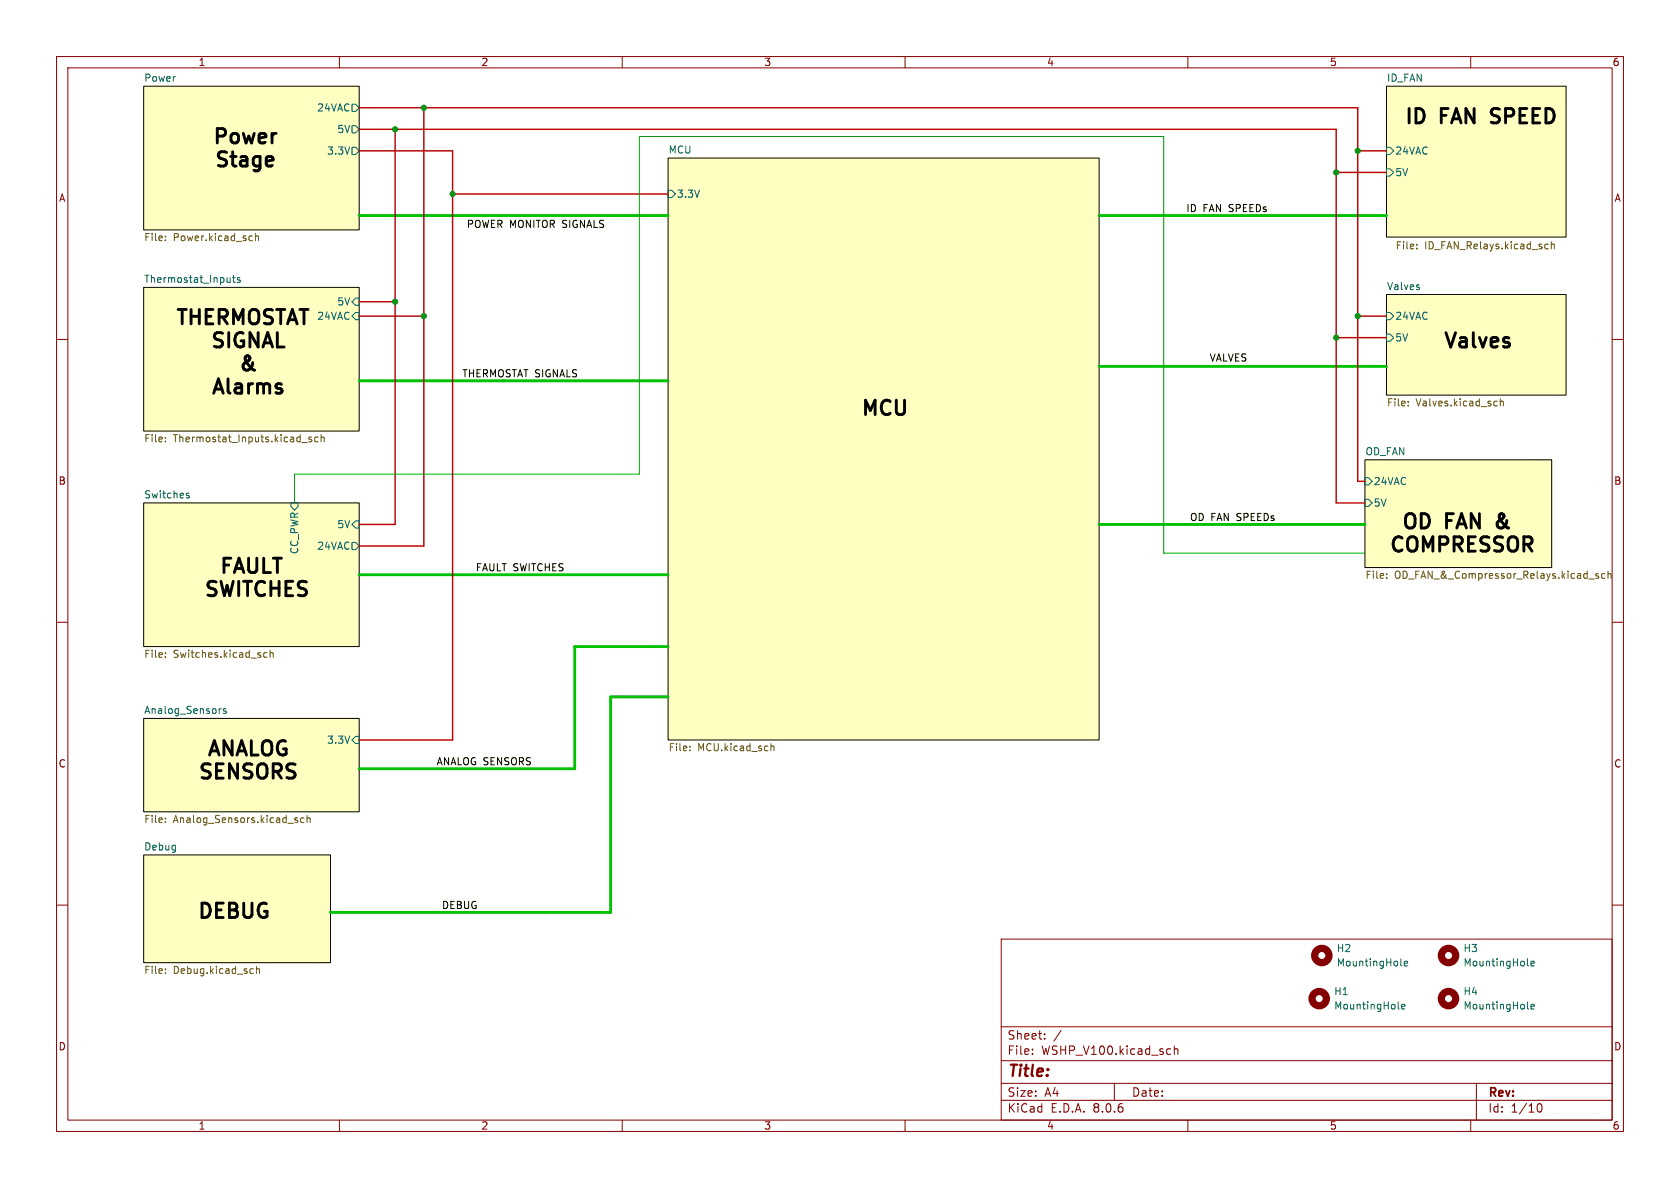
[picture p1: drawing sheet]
<svg xmlns="http://www.w3.org/2000/svg" width="297mm" height="210mm" viewBox="0 0 297 210" stroke-linecap="round" stroke-linejoin="round" font-family="sans-serif">
<g fill="none" stroke="#840000" stroke-width=".18">
<path d="M10 10h277v190h-277zM12 12h273v186h-273zM60 10v2M110 10v2M160 10v2M210 10v2M260 10v2M10 60h2M285 60h2M10 110h2M285 110h2M10 160h2"/>
<path d="M285 160h2M177 166h108v32h-108zM60 198v2M110 198v2M160 198v2M177 194.5h108M177 191.5h108M177 187.5h108M177 181.5h108M182.5 186.3v.1M182.5 185.5v.1M184.7 183.6v.1"/>
<path d="M184.7 182.8v.1M187.6 182.1l-1.3 2M197 191.5v3M206.8 185.4l.2 .1M207 186.3l-.2 .1M207.6 184.9v1.5M207.6 185.5l.2-.1 .4 .1v.9M210 198v2M260 198v2M261 191.5v6.5M271.7 195.7l.2-.5 .2-.1a.8 .8 0 0 1 .5 .7 .8 .8 0 0 1-.5 .8l-.2-.1-.2-.5"/>
</g>
<g fill="#ffffc2" stroke="#ffffc2" stroke-width=".18">
<path d="M25.4 88.9h38.1v25.4h-38.1z"/>
<path d="M241.3 81.3h33v19h-33z"/>
<path d="M25.4 15.2h38.1v25.4h-38.1z"/>
<path d="M25.4 50.8h38.1v25.4h-38.1z"/>
<path d="M118.1 27.9h76.2v102.9h-76.2z"/>
<path d="M245.1 15.2h31.8v26.7h-31.8z"/>
<path d="M245.1 52.1h31.8v17.8h-31.8z"/>
<path d="M25.4 151.1h33v19.1h-33z"/>
<path d="M25.4 127h38.1v16.5h-38.1z"/>
</g>
<path d="M25.4 15.2h38.1v25.4h-38.1zM245.1 15.2h31.8v26.7h-31.8zM118.1 27.9h76.2v102.9h-76.2zM25.4 50.8h38.1v25.4h-38.1zM245.1 52.1h31.8v17.8h-31.8zM25.4 88.9h38.1v25.4h-38.1zM241.3 81.3h33v19h-33zM25.4 127h38.1v16.5h-38.1zM25.4 151.1h33v19.1h-33z" fill="none" stroke="#000" stroke-width=".18"/>
<g fill="none" stroke="#006464" stroke-width=".18">
<path d="M62.2 18.4h.7l.6 .7-.6 .6h-.7zM62.2 22.2h.7l.6 .7-.6 .6h-.7zM62.2 26h.7l.6 .7-.6 .6h-.7zM118.1 33.7h.6l.7 .6-.7 .6h-.6zM245.1 29.8h.6l.7 .7-.7 .6h-.6zM245.1 26h.6l.7 .7-.7 .6h-.6zM41.1 49.1h.5M41.3 48.7v1l.3 .2M42.4 49.1h-.3l-.2 .2 .1 .1 .4 .2v.3h-.5M62.2 53.3l.7-.6h.6v1.3h-.6zM62.2 55.9l.7-.7h.6v1.3h-.6zM245.1 59.1h.6l.7 .6-.7 .6h-.6z"/>
<path d="M245.1 55.2h.6l.7 .7-.7 .6h-.6zM33 87.5l.4 .2 .1 .1-.2 .2h-.4M33 87.2h.4M51.4 88.9h1.3v.6l-.6 .7-.7-.7zM62.2 95.9h.7l.6 .6-.6 .7h-.7zM62.9 92.1h.6v1.2h-.6l-.7-.6zM241.3 84.5h.6l.7 .6-.7 .6h-.6zM241.3 88.3h.6l.7 .6-.7 .6h-.6zM39.1 125.3h-.2M40 125.3h-.3l-.2 .2v.1l.5 .2v.3h-.5M62.9 130.2h.6v1.2h-.6l-.7-.6zM247.2 178.2l.2 .2"/>
<path d="M247.6 170.6l.2 .2M247.8 178l.6-.2-.1-.2-.3-.1-.2 .2v.6h.5M248.2 170.3l.6-.1v-.2l-.4-.1-.2 .2 .1 .6h.5M270 170.6l.2 .2M270 178.2l.2 .2M270.6 170.3l.7-.1-.1-.2-.4-.1-.2 .2 .1 .6h.5M270.6 178l.7-.2-.1-.2-.4-.1-.2 .2 .1 .6h.5"/>
</g>
<g fill="none" stroke="#725600" stroke-width=".18">
<path d="M29.2 41.8v.1M29.2 42.4v.1M44.5 41.7l.1 .1M44.6 42.5h-.1M45.2 41.3v1.2M45.2 41.8l.1-.1 .3 .1 .1 .7M250.5 43.9v.1M250.5 43.2v.1M273.3 43.1l.4 .1M273.7 43.9l-.4 .1M274.3 43.3l.1-.2 .3 .1 .1 .8M274.3 42.7v1.3"/>
<path d="M29.2 77.3v.1M29.2 78v.1M53.4 78.2h.9M55.1 77.3h-.3l-.2 .1v.2l.5 .1v.3h-.5M56.2 77.3h-.3l-.3 .2 .1 .5h.5M56.8 77.4l.1-.1h.3l.1 .8M56.8 76.8v1.3M249 71.6v.2M249 71v.1M264.3 70.9l.4 .1M264.7 71.7l-.4 .1M265.2 71l.2-.1 .3 .1 .1 .8"/>
<path d="M265.2 70.5v1.3M29.2 116.1v.1M29.2 115.4v.1M47.2 115.4h-.4l-.2 .2 .1 .5h.5M47.8 115.5l.1-.1h.3l.1 .8M47.8 114.9v1.3M245.1 102.1v.1M245.1 101.5v.1M280.9 102.4h1M282.6 101.5l-.3-.1-.2 .2 .1 .2 .4 .1v.3h-.5M283.7 101.5l-.3-.1-.3 .2 .2 .6h.4M284.3 101.5l.2-.1 .3 .1v.7"/>
<path d="M284.3 101v1.2M122 132.6v.1M122 131.9v.2M136.3 131.4v1.3M136.3 132l.2-.1h.3v.8M29.2 144.6v.2M29.2 145.3v.1M52.3 145l.3 .1 .1 .1-.2 .2h-.3M52.3 144.6h.3M53.7 144.6h-.3l-.3 .2 .2 .6h.4M54.3 144.7l.2-.1h.3v.8M54.3 144.1v1.3"/>
<path d="M29.2 171.3v.1M29.2 172v.1M44.7 171.2l.1 .1M44.8 172l-.1 .1M45.3 170.8v1.3M45.3 171.4l.2-.2 .3 .1 .1 .8"/>
</g>
<g fill="none" stroke="#840000" stroke-width="1.3">
<circle cx="233.2" cy="176.5" r="1.27"/>
<circle cx="233.7" cy="168.9" r="1.27"/>
<circle cx="256.1" cy="168.9" r="1.27"/>
<circle cx="256.1" cy="176.5" r="1.27"/>
</g>
<path d="M63.5 67.3h25.4" fill="none" stroke="#00c200" stroke-width=".51"/>
<circle cx="88.9" cy="67.3" r=".25" fill="#00c200"/>
<path d="M63.5 38.1h54.6M194.3 38.1h50.8M88.9 67.3h29.2M194.3 64.8h50.8M194.3 92.7h47M63.5 101.6h54.6M118.1 114.3h-16.5v21.6h-38.1M118.1 123.2h-10.2v38.1h-49.5" fill="none" stroke="#00c200" stroke-width=".51"/>
<path d="M63.5 19.1h176.5v66h1.3M74.9 19.1v77.4h-11.4M63.5 22.9h172.7v66h5.1M63.5 26.7h16.5v104.1h-16.5M69.8 22.9v69.8h-6.3M80 34.3h38.1M236.2 30.5h8.9M240 26.7h5.1M63.5 55.9h11.4M63.5 53.3h6.3M236.2 59.7h8.9M240 55.9h5.1" fill="none" stroke="#c20000" stroke-width=".25"/>
<path d="M52.1 88.9v-5.1h60.9v-59.7h92.7v73.7h35.6" fill="none" stroke="#009600" stroke-width=".18"/>
<g fill="#009600" stroke="#009600" stroke-width=".18">
<circle cx="74.9" cy="55.9" r=".46"/>
<circle cx="69.8" cy="53.3" r=".46"/>
<circle cx="80" cy="34.3" r=".46"/>
<circle cx="236.2" cy="59.7" r=".46"/>
<circle cx="240" cy="55.9" r=".46"/>
<circle cx="74.9" cy="19.1" r=".46"/>
<circle cx="69.8" cy="22.9" r=".46"/>
<circle cx="236.2" cy="30.5" r=".46"/>
<circle cx="240" cy="26.7" r=".46"/>
</g>
<g font-size="3.5">
<text x="248" y="22.6">ID</text>
<text x="254.7" y="22.6">FAN</text>
<text x="264.7" y="22.6">SPEED</text>
<text x="37.3" y="26.2">Power</text>
<text x="37.6" y="30.2">Stage</text>
<text x="30.7" y="58.1">THERMOSTAT</text>
<text x="36.9" y="62.2">SIGNAL</text>
<text x="254.9" y="62.2">Valves</text>
<text x="37" y="70.4">Alarms</text>
<text x="41.9" y="66.3">&amp;</text>
<text x="151.9" y="74.2">MCU</text>
<text x="247.5" y="94.2">OD</text>
<text x="255.6" y="94.2">FAN</text>
<text x="265.6" y="94.2">&amp;</text>
<text x="245.3" y="98.3">COMPRESSOR</text>
<text x="35.8" y="106.2">SWITCHES</text>
<text x="38.5" y="102.1">FAULT</text>
<text x="36.3" y="134.4">ANALOG</text>
<text x="34.7" y="138.4">SENSORS</text>
<text x="34.6" y="163.1">DEBUG</text>
</g>
<text font-size="2.8" fill="#840000" x="178" y="190.9">Title:</text>
<g font-size="2.1" fill="#840000">
<text x="178" y="184">Sheet:</text>
<text x="178" y="186.7">File:</text>
<text x="184.1" y="186.7">WSHP_V100.kicad_sch</text>
<text x="178" y="196.9">KiCad</text>
<text x="178" y="194.1">Size:</text>
<text x="184.7" y="194.1">A4</text>
<text x="185.7" y="196.9">E.D.A.</text>
<text x="193.3" y="196.9">8.0.6</text>
<text x="200" y="194.1">Date:</text>
<text x="263" y="194.3">Rev:</text>
<text x="263" y="196.9">Id:</text>
<text x="267.1" y="196.9">1/10</text>
</g>
<g font-size="1.8" fill="#840000">
<text x="35" y="11.9">1</text>
<text x="85" y="11.9">2</text>
<text x="135" y="11.9">3</text>
<text x="185" y="11.9">4</text>
<text x="235" y="11.9">5</text>
<text x="285" y="11.9">6</text>
<text x="10.3" y="35.9">A</text>
<text x="285.3" y="35.9">A</text>
<text x="10.3" y="85.9">B</text>
<text x="285.3" y="85.9">B</text>
<text x="10.3" y="135.9">C</text>
<text x="285.3" y="135.9">C</text>
<text x="10.3" y="185.9">D</text>
<text x="285.3" y="185.9">D</text>
<text x="35" y="199.9">1</text>
<text x="85" y="199.9">2</text>
<text x="135" y="199.9">3</text>
<text x="185" y="199.9">4</text>
<text x="235" y="199.9">5</text>
<text x="285" y="199.9">6</text>
</g>
<g font-size="1.8" fill="#006464">
<text x="25.4" y="14.5">Power</text>
<text x="245.1" y="14.5">ID_FAN</text>
<text x="56" y="19.9">24VAC</text>
<text x="59.5" y="23.7">5V</text>
<text x="57.7" y="27.5">3.3V</text>
<text x="118.1" y="27.2">MCU</text>
<text x="246.6" y="27.5">24VAC</text>
<text x="119.6" y="35.2">3.3V</text>
<text x="246.6" y="31.3">5V</text>
<text x="25.4" y="50.1">Thermostat_Inputs</text>
<text x="245.1" y="51.4">Valves</text>
<text x="56" y="56.7">24VAC</text>
<text x="59.5" y="54.2">5V</text>
<text x="246.6" y="56.7">24VAC</text>
<text x="246.6" y="60.6">5V</text>
<text x="241.3" y="80.6">OD_FAN</text>
<text x="25.4" y="88.2">Switches</text>
<text x="242.8" y="86">24VAC</text>
<text x="242.8" y="89.8">5V</text>
<text x="59.5" y="93.6">5V</text>
<text x="52.9" y="98.1" transform="rotate(-90 52.9 98.1)">CC_PWR</text>
<text x="56" y="97.4">24VAC</text>
<text x="25.4" y="126.3">Analog_Sensors</text>
<text x="57.7" y="131.7">3.3V</text>
<text x="25.4" y="150.4">Debug</text>
<text x="236.2" y="168.5">H2</text>
<text x="236.2" y="171">MountingHole</text>
<text x="258.6" y="168.5">H3</text>
<text x="258.6" y="171">MountingHole</text>
<text x="235.8" y="176.1">H1</text>
<text x="235.8" y="178.7">MountingHole</text>
<text x="258.6" y="176.1">H4</text>
<text x="258.6" y="178.7">MountingHole</text>
</g>
<g font-size="1.8">
<text x="82.4" y="40.5">POWER MONITOR SIGNALS</text>
<text x="209.6" y="37.7">ID</text>
<text x="212.7" y="37.7">FAN SPEEDs</text>
<text x="213.7" y="64.1">VALVES</text>
<text x="81.6" y="66.9">THERMOSTAT SIGNALS</text>
<text x="210.3" y="92.3">OD FAN SPEEDs</text>
<text x="84" y="101.2">FAULT SWITCHES</text>
<text x="77.1" y="135.5">ANALOG SENSORS</text>
<text x="78" y="160.9">DEBUG</text>
</g>
<g font-size="1.8" fill="#725600">
<text x="25.4" y="43">File:</text>
<text x="30.6" y="43">Power.kicad_sch</text>
<text x="246.6" y="44.4">File:</text>
<text x="251.9" y="44.4">ID_FAN_Relays.kicad_sch</text>
<text x="245.1" y="72.2">File:</text>
<text x="250.3" y="72.2">Valves.kicad_sch</text>
<text x="25.4" y="78.5">File:</text>
<text x="30.6" y="78.5">Thermostat_Inputs.kicad_sch</text>
<text x="241.3" y="102.6">File:</text>
<text x="246.5" y="102.6">OD_FAN_&amp;_Compressor_Relays.kicad_sch</text>
<text x="25.4" y="116.6">File:</text>
<text x="30.6" y="116.6">Switches.kicad_sch</text>
<text x="118.1" y="133.1">File:</text>
<text x="123.3" y="133.1">MCU.kicad_sch</text>
<text x="25.4" y="145.8">File:</text>
<text x="30.6" y="145.8">Analog_Sensors.kicad_sch</text>
<text x="25.4" y="172.5">File:</text>
<text x="30.6" y="172.5">Debug.kicad_sch</text>
</g>
</svg>
